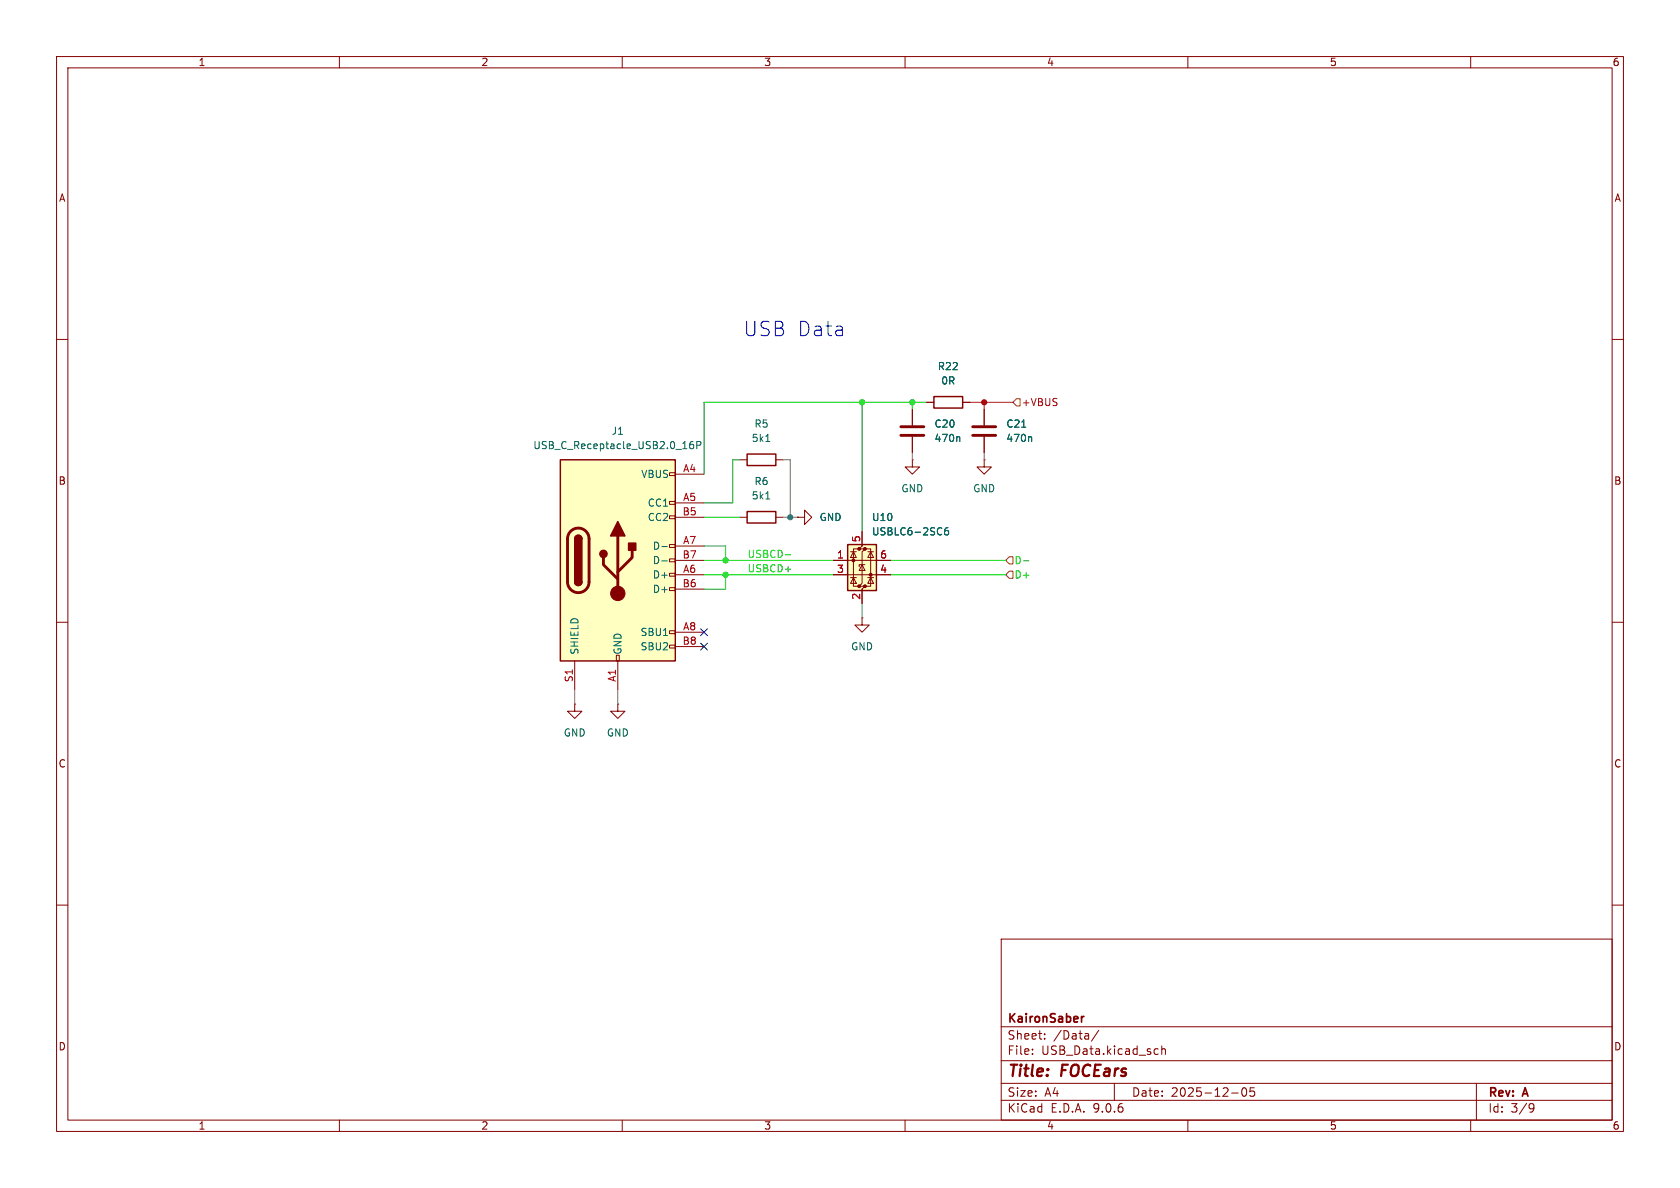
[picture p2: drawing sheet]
<svg xmlns="http://www.w3.org/2000/svg" width="297mm" height="210mm" viewBox="0 0 297 210" stroke-linecap="round" stroke-linejoin="round" font-family="sans-serif">
<g fill="none" stroke="#840000" stroke-width=".18">
<path d="M10 10h277v190h-277zM12 12h273v186h-273zM60 10v2M110 10v2M160 10v2M210 10v2M260 10v2M10 60h2M163.8 71.1h1.3M170.2 71.1h1.2M174 72.4v2.8M174 77.2v2.8"/>
<path d="M285 60h2M130.8 81.3h1.3M130.8 91.4h1.3M137.2 81.3h1.2M137.2 91.4h1.2M141 91.4h1.2v-1.2l1.3 1.2-1.3 1.3v-1.3M141 91.4h.1M161.3 81.3v1.3h1.3l-1.3 1.2-1.3-1.2h1.3M161.3 81.3h.1M174 81.3v1.3h1.3l-1.3 1.2-1.3-1.2h1.3M174 81.3h.1M10 110h2"/>
<path d="M285 110h2M10 160h2M177 166h108v32h-108zM285 160h2M60 198v2M110 198v2M160 198v2M177 194.5h108M177 191.5h108M177 187.5h108M177 181.5h108M182.5 186.3v.1"/>
<path d="M182.5 185.5v.1M184.7 183.6v.1M184.7 182.8v.1M194.2 182.1l-1.2 2M197 191.5v3M204.3 185.4l.4 .1M204.7 186.3l-.4 .1M205.4 185.5l.2-.1 .4 .1v.9M205.4 184.9v1.5M210 198v2M217.7 193.2h1.2M219.7 192.4l.2-.1a.81 .81 0 0 1 .6 .6 .81 .81 0 0 1-.3 .8l-.2 .1a.81 .81 0 0 1-.3-1.4z"/>
<path d="M221.7 192.3h-.7v.7l.2-.1h.5l.1 .3-.1 .5-.2 .1-.5-.1M260 198v2M261 191.5v6.5M270.6 195.1l.5 .1a.99 .99 0 0 1-.4 1.4h-.2M271.2 195.7l-.3 .3h-.3"/>
</g>
<path d="M191.2 179.7v1M191.6 179.7l-.3 .1-.1 .2" fill="none" stroke="#840000" stroke-width=".3"/>
<path d="M172 77h4M172 75.4h4" fill="none" stroke="#840000" stroke-width=".51"/>
<path d="M135.4 78h.7M180.6 75.5h.8M182.2 77.2l.2 .2v.6M135.4 88.2h.7" fill="none" stroke="#006464" stroke-width=".18"/>
<path d="M165.1 70.1h5.1v2h-5.1zM132.1 80.3h5.1v2h-5.1zM132.1 90.4h5.1v2.1h-5.1z" fill="none" stroke="#840000" stroke-width=".25"/>
<path d="M149.9 96.3h5v8.1h-5z" fill="#ffffc2"/>
<g fill="#840000" stroke="#840000" stroke-width=".18">
<circle cx="150.9" cy="99.1" r=".25"/>
<circle cx="151.9" cy="97" r=".25"/>
<circle cx="151.9" cy="103.6" r=".25"/>
<circle cx="152.9" cy="97" r=".25"/>
<circle cx="152.9" cy="103.6" r=".25"/>
<circle cx="153.9" cy="101.6" r=".25"/>
</g>
<g fill="none" stroke="#840000" stroke-width=".18">
<path d="M161.3 72.4v2.8M161.3 77.2v2.8M147.3 99.1h10.2M150.4 97.5h1M150.9 97.5l.5 1.1h-1zM151.9 97h-1v6.6h1M152.4 94v2.5l-.5 .5h1l-.5 .5v5.6l-.5 .5h1l-.5 .5v2.6M152.4 99.8l.5 1h-1zM152.9 99.8h-1v.4M152.9 97h1v6.6h-1M153.4 97.5h1M153.9 97.5l.5 1.1h-1z"/>
<path d="M147.3 101.6h10.2M150.4 102.1h1M150.9 102.1l.5 1h-1zM152.4 109.2v1.3h1.3l-1.3 1.3-1.3-1.3h1.3M152.4 109.2h.1M153.4 102.1h1M153.9 102.1l.5 1h-1z"/>
</g>
<path d="M149.9 96.3h5v8.1h-5z" fill="none" stroke="#840000" stroke-width=".25"/>
<path d="M169.5 77.2l.2 .2v.6M167.6 93.3l-.4 .1a.86 .86 0 0 0 0 1.2l.4-.2 .1-.4-.2-.2h-.4l-.1 .2" fill="none" stroke="#006464" stroke-width=".18"/>
<path d="M159.3 77h4M159.3 75.4h4" fill="none" stroke="#840000" stroke-width=".51"/>
<path d="M99.1 81.3h20.3v35.5h-20.3z" fill="#ffffc2"/>
<g fill="none" stroke="#840000" stroke-width=".18">
<path d="M161.3 72.4v2.8M161.3 77.2v2.8M163.8 71.1h1.3M170.2 71.1h1.2M174 72.4v2.8M174 77.2v2.8M118.4 83.6h1v.5h-1zM118.4 88.6h1v.6h-1zM118.4 91.2h1v.5h-1zM118.4 96.3h1v.5h-1zM118.4 98.8h1v.5h-1zM119.4 83.8h5.1"/>
<path d="M119.4 88.9h5.1M119.4 91.4h5.1M119.4 96.5h5.1M119.4 99.1h5.1M141 91.4h.1M147.3 99.1h2.6M152.4 94v2.5M154.9 99.1h2.6M101.6 116.8v5.1M109 115.8h.5v1h-.5zM109.2 116.8v5.1M118.4 101.3h1v.6h-1z"/>
<path d="M118.4 103.9h1v.5h-1zM118.4 111.5h1v.5h-1zM118.4 114h1v.6h-1zM119.4 101.6h5.1M119.4 104.1h5.1M119.4 111.8h5.1M119.4 114.3h5.1M147.3 101.6h2.6M152.4 104.1v2.6M154.9 101.6h2.6M101.6 124.5v1.2h1.3l-1.3 1.3-1.3-1.3h1.3M101.6 124.5h.1"/>
<path d="M109.2 124.5v1.2h1.3l-1.3 1.3-1.3-1.3h1.3M109.2 124.5h.1"/>
</g>
<path d="M99.1 81.3h20.3v35.5h-20.3zM101.6 95.3a.64 .64 0 0 1 .6-.7 .64 .64 0 0 1 .7 .7M101.6 102.9a.64 .64 0 0 0 .6 .6 .64 .64 0 0 0 .7-.6" fill="none" stroke="#840000" stroke-width=".25"/>
<path d="M100.9 93.9a1.9 1.9 0 0 1 2.1-.4 1.9 1.9 0 0 1 1.1 1.8v7.6a1.91 1.91 0 0 1-1.9 1.9 1.91 1.91 0 0 1-1.9-1.9v-7.8l.2-.6zM106.7 98.6v1.2l2.5 2.6M109.2 94.7v10.2M111.8 97.3v1.3l-2.6 2.5" fill="none" stroke="#840000" stroke-width=".51"/>
<g fill="#840000" stroke="#840000" stroke-width=".25">
<path d="M101.6 95.3h1.3v7.6h-1.3z"/>
<path d="M101.8 94.8a.64 .64 0 0 1 .7-.1 .64 .64 0 0 1 .4 .6h-1.3z"/>
<path d="M101.6 102.9h1.3a.64 .64 0 0 1-.7 .6 .64 .64 0 0 1-.6-.6z"/>
<path d="M109.2 92.2l1.3 2.5h-2.6z"/>
<path d="M111.1 96h1.3v1.3h-1.3z"/>
<circle cx="106.7" cy="97.9" r=".63"/>
</g>
<circle cx="109.2" cy="104.9" r="1.27" fill="#840000" stroke="#840000" stroke-width=".18"/>
<path d="M122.5 78l-.3 .1a.86 .86 0 0 0 0 1.2l.4-.1v-.4l-.2-.3h-.2l-.3 .3M123.2 78.7h.6l.1-.2v-.3l-.7-.2v1.3M169.5 77.2l.2 .2v.6M180.6 75.5h.8M182.2 77.2l.2 .2v.6M117 96.6h1M117 99.2h1M167.6 93.3l-.4 .1a.86 .86 0 0 0 0 1.2l.4-.2 .1-.4-.2-.2h-.4l-.1 .2" fill="none" stroke="#006464" stroke-width=".18"/>
<path d="M179.7 70.5h.6v1.3h-.6l-.6-.7zM177.8 99.1l.6-.7h.7v1.3h-.7zM178.4 101h.7v1.2h-.7l-.6-.6z" fill="none" stroke="#725600" stroke-width=".18"/>
<path d="M124.5 99.1h22.8M124.5 96.5h3.8v2.6M138.8 98.1h1M157.5 99.1h20.3M180.9 99.2h1M124.5 101.6h22.8M128.3 101.6v2.5h-3.8M157.5 101.6h20.3" fill="none" stroke="#00db09" stroke-width=".18"/>
<path d="M138.4 81.3h1.3v10.1M138.4 91.4h2.6M161.3 80v1.3M174 80v1.3M152.4 106.7v2.5M101.6 121.9v2.6M109.2 121.9v2.6" fill="none" stroke="#5f5f5f" stroke-width=".18"/>
<path d="M152.4 71.1v22.9M161.3 71.1v1.3M163.8 71.1h-39.3v12.7M124.5 91.4h6.3M130.8 81.3h-1.3v7.6h-5" fill="none" stroke="#009600" stroke-width=".18"/>
<path d="M171.4 71.1h7.7M174 71.1v1.3" fill="none" stroke="#b30022" stroke-width=".18"/>
<path d="M123.9 113.7l1.2 1.2M123.9 111.2l1.2 1.2M125.1 113.7l-1.2 1.2M125.1 111.2l-1.2 1.2" fill="none" stroke="#000084" stroke-width=".18"/>
<g fill="#009600" stroke="#009600" stroke-width=".18">
<circle cx="152.4" cy="71.1" r=".46"/>
<circle cx="161.3" cy="71.1" r=".46"/>
</g>
<circle cx="174" cy="71.1" r=".46" fill="#b30022" stroke="#b30022" stroke-width=".18"/>
<g fill="#00db09" stroke="#00db09" stroke-width=".18">
<circle cx="128.3" cy="101.6" r=".46"/>
<circle cx="128.3" cy="99.1" r=".46"/>
</g>
<circle cx="139.7" cy="91.4" r=".46" fill="#5f5f5f" stroke="#5f5f5f" stroke-width=".18"/>
<text font-size="3.5" fill="#0000c2" x="131.4" y="59.7">USB Data</text>
<g font-size="2.8" fill="#840000">
<text x="178" y="190.9">Title:</text>
<text x="187.7" y="190.9">FOCEars</text>
</g>
<g font-size="2.1" fill="#840000">
<text x="178" y="184">Sheet:</text>
<text x="178" y="181.2">KaironSaber</text>
<text x="186.2" y="184">/Data/</text>
<text x="178" y="186.7">File:</text>
<text x="184.1" y="186.7">USB_Data.kicad_sch</text>
<text x="178" y="196.9">KiCad</text>
<text x="178" y="194.1">Size:</text>
<text x="184.7" y="194.1">A4</text>
<text x="185.7" y="196.9">E.D.A.</text>
<text x="193.3" y="196.9">9.0.6</text>
<text x="200" y="194.1">Date:</text>
<text x="207" y="194.1">2025-12-05</text>
<text x="263" y="194.3">Rev:</text>
<text x="263" y="196.9">Id:</text>
<text x="267.1" y="196.9">3/9</text>
<text x="269.4" y="194.3">A</text>
</g>
<g font-size="1.8" fill="#840000">
<text x="35" y="11.9">1</text>
<text x="85" y="11.9">2</text>
<text x="135" y="11.9">3</text>
<text x="185" y="11.9">4</text>
<text x="235" y="11.9">5</text>
<text x="285" y="11.9">6</text>
<text x="10.3" y="35.9">A</text>
<text x="285.3" y="35.9">A</text>
<text x="10.3" y="85.9">B</text>
<text x="285.3" y="85.9">B</text>
<text x="10.3" y="135.9">C</text>
<text x="285.3" y="135.9">C</text>
<text x="10.3" y="185.9">D</text>
<text x="285.3" y="185.9">D</text>
<text x="35" y="199.9">1</text>
<text x="85" y="199.9">2</text>
<text x="135" y="199.9">3</text>
<text x="185" y="199.9">4</text>
<text x="235" y="199.9">5</text>
<text x="285" y="199.9">6</text>
</g>
<g font-size="1.8" fill="#006464">
<text x="165.7" y="65.6">R22</text>
<text x="166.3" y="68.2">0R</text>
<text x="108" y="77.1">J1</text>
<text x="133.3" y="75.8">R5</text>
<text x="165.1" y="75.8">C20</text>
<text x="177.8" y="75.8">C21</text>
<text x="94.2" y="79.6">USB_C_Receptacle_USB2.0_16P</text>
<text x="132.8" y="78.3">5k1</text>
<text x="165.1" y="78.3">470n</text>
<text x="177.8" y="78.3">470n</text>
<text x="113.3" y="84.7">VBUS</text>
<text x="114.4" y="89.8">CC1</text>
<text x="132.8" y="88.5">5k1</text>
<text x="133.3" y="86">R6</text>
<text x="159.3" y="87.2">GND</text>
<text x="172" y="87.2">GND</text>
<text x="114.4" y="92.3">CC2</text>
<text x="144.8" y="92.3">GND</text>
<text x="154.1" y="92.3">U10</text>
<text x="154.1" y="94.8">USBLC6-2SC6</text>
<text x="115.3" y="97.4">D-</text>
<text x="115.3" y="99.9">D-</text>
<text x="115.3" y="102.5">D+</text>
<text x="115.3" y="105">D+</text>
<text x="113.1" y="112.6">SBU1</text>
<text x="102.5" y="115.8" transform="rotate(-90 102.5 115.8)">SHIELD</text>
<text x="110.1" y="115.8" transform="rotate(-90 110.1 115.8)">GND</text>
<text x="113.1" y="115.2">SBU2</text>
<text x="150.4" y="115.2">GND</text>
<text x="99.6" y="130.4">GND</text>
<text x="107.2" y="130.4">GND</text>
</g>
<text font-size="1.8" fill="#b30022" x="180.5" y="72">+VBUS</text>
<g font-size="1.8" fill="#a90000">
<text x="120.7" y="83.6">A4</text>
<text x="120.7" y="88.6">A5</text>
<text x="120.6" y="91.2">B5</text>
<text x="152.1" y="96" transform="rotate(-90 152.1 96)">5</text>
<text x="120.6" y="98.8">B7</text>
<text x="120.7" y="96.3">A7</text>
<text x="120.7" y="101.3">A6</text>
<text x="147.9" y="98.8">1</text>
<text x="147.9" y="101.3">3</text>
<text x="155.5" y="98.8">6</text>
<text x="155.5" y="101.3">4</text>
<text x="120.6" y="103.9">B6</text>
<text x="152.1" y="106.1" transform="rotate(-90 152.1 106.1)">2</text>
<text x="120.7" y="111.5">A8</text>
<text x="120.6" y="114">B8</text>
<text x="101.3" y="120.7" transform="rotate(-90 101.3 120.7)">S1</text>
<text x="109" y="120.6" transform="rotate(-90 109 120.6)">A1</text>
</g>
<g font-size="1.8" fill="#00db09">
<text x="132.1" y="101.3">USBCD+</text>
<text x="132.1" y="98.7">USBCD-</text>
<text x="179.3" y="99.9">D-</text>
<text x="179.3" y="102.5">D+</text>
</g>
</svg>
